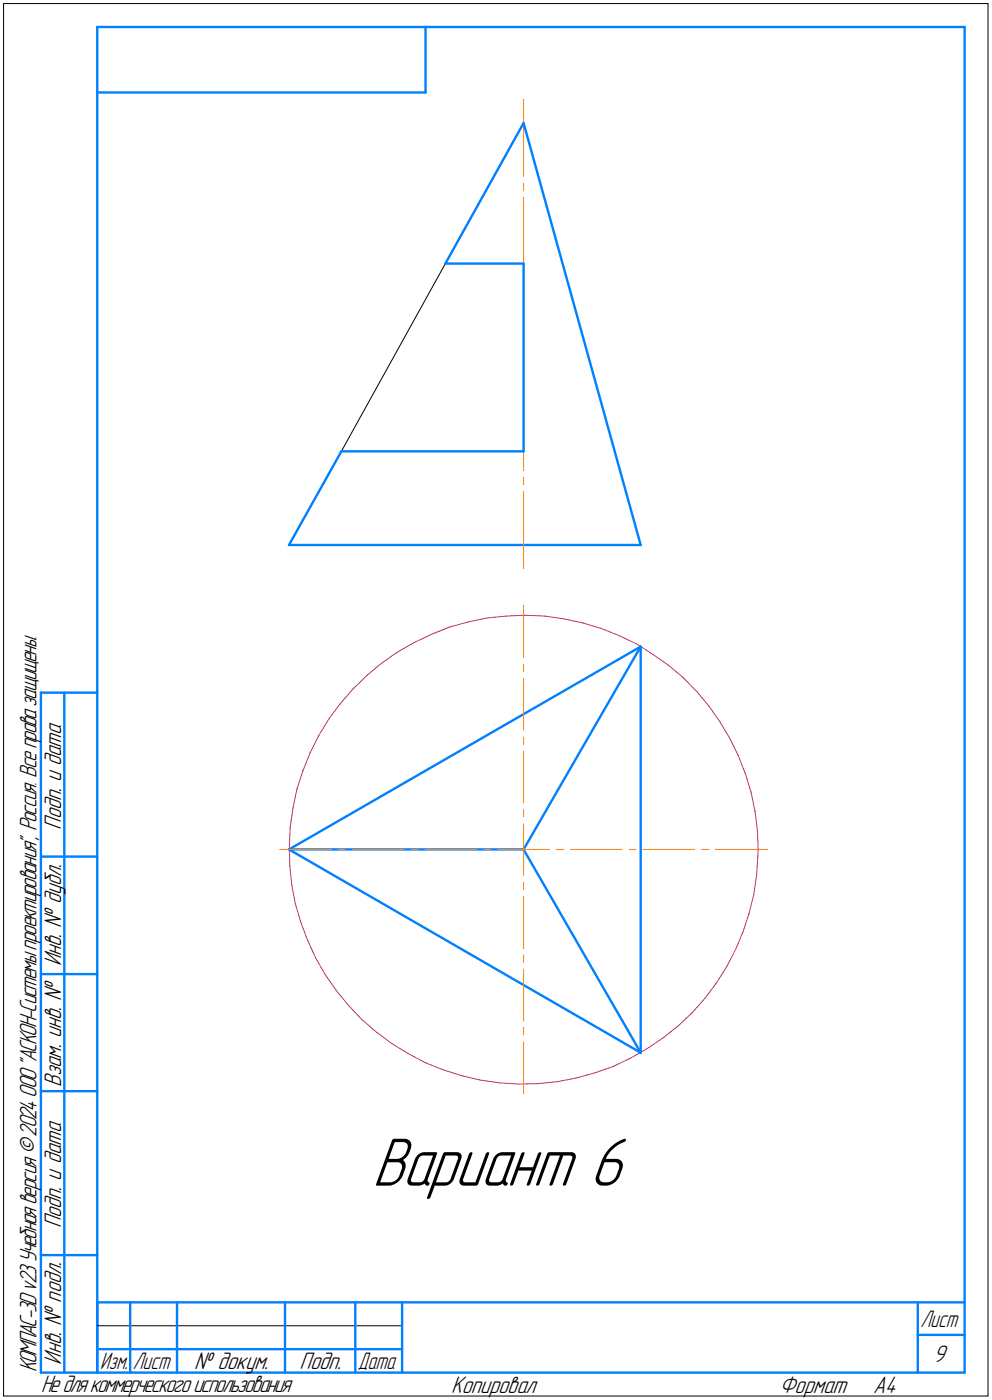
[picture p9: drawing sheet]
<svg xmlns="http://www.w3.org/2000/svg" width="212mm" height="299mm" viewBox="0 0 212 299" stroke-linecap="round" stroke-linejoin="round" font-family="sans-serif">
<g fill="none" stroke="#0080ff" stroke-width=".51">
<path d="M20.7 5.8v287zM20.7 5.8h185zM20.7 19.7h70.1zM90.8 5.8v13.9zM205.7 5.8v287zM111.7 26.2l-16.7 30zM111.7 26.2l25 90zM95 56.2h16.7zM111.7 56.2v40.1zM72.8 96.3l-11.2 19.9zM72.8 96.3h38.9zM61.6 116.2h75.1z"/>
<path d="M136.7 137.9v86.6zM136.7 137.9l-25 43.3zM8.7 147.7v145.1zM8.7 147.7h12zM13.7 147.7v145.1zM8.7 182.7h12zM61.6 181.2l75.1 43.3zM61.6 181.2l75.1-43.3zM61.6 181.2h50.1zM111.7 181.2l25 43.3zM8.7 207.8h12zM8.7 232.7h12z"/>
<path d="M8.7 267.7h12zM20.7 277.8h185zM20.7 277.8v15zM27.8 277.8v15zM37.8 277.8v15zM60.8 277.8v15zM75.8 277.8v15zM85.8 277.8v15zM195.7 277.8v15zM8.7 292.8h12zM20.7 292.8h185zM20.7 287.8h7.1z"/>
<path d="M27.8 287.8h10zM37.8 287.8h23zM60.8 287.8h15zM75.8 287.8h10zM195.7 284.7h10z"/>
</g>
<g fill="none" stroke="#ff8000" stroke-width=".21">
<path d="M111.7 39.1v1.5zM111.7 21.3v16.3zM111.7 42.2v16.3zM111.7 63v16.4zM111.7 60v1.6zM111.7 83.9v16.4zM111.7 80.9v1.6zM111.7 104.8v16.4zM111.7 101.9v1.4zM111.7 129.2v11zM111.7 141.7v1.6zM111.7 144.7v11z"/>
<path d="M111.7 157.2v1.5zM111.7 160.2v11zM111.7 172.7v1.5zM111.7 175.8v5.4zM59.7 181.2h11zM72.1 181.2h1.6zM75.2 181.2h11zM87.7 181.2h1.5zM90.7 181.2h11zM103.2 181.2h1.4zM106.2 181.2h5.5zM111.7 191.3v11z"/>
<path d="M111.7 188.2v1.5zM111.7 181.2v5.5zM111.7 181.2h5.5zM118.7 181.2h1.4zM121.7 181.2h11zM134.2 181.2h1.4zM137.2 181.2h11zM149.7 181.2h1.5zM152.7 181.2h11zM111.7 219.2v1.5zM111.7 206.8v11zM111.7 203.7v1.5z"/>
<path d="M111.7 222.2v11.1z"/>
</g>
<g fill="none" stroke="#c52b79" stroke-width=".21">
<path d="M84.8 139.1l3.5-2zM88.3 137.1l3.7-1.8zM92 135.3l3.8-1.5zM95.8 133.8l4-1.1zM99.8 132.7l4-.9zM103.8 131.8l4.1-.4zM107.9 131.4l4.1-.2zM112 131.2l4.2 .2zM116.2 131.4l4 .6zM120.2 132l4 .8zM124.2 132.8l4 1.2zM128.2 134l3.8 1.6z"/>
<path d="M132 135.6l3.7 1.7zM135.7 137.3l3.5 2.2zM139.2 139.5l3.4 2.4zM68 156.9l-1.9 3.7zM70.1 153.4l-2.1 3.5zM72.6 150.1l-2.5 3.3zM75.3 147l2.9-2.9zM75.3 147l-2.7 3.1zM78.2 144.1l3.2-2.6zM81.4 141.5l3.4-2.4zM142.6 141.9l3.1 2.6zM145.7 144.5l2.9 3z"/>
<path d="M148.6 147.5l2.6 3.1zM151.2 150.6l2.4 3.4zM153.6 154l2.1 3.6zM155.7 157.6l1.8 3.6zM61.9 176.4l-.2 4.1zM62.5 172.4l-.6 4zM63.3 168.3l-.8 4.1zM64.6 164.4l-1.3 3.9zM66.1 160.6l-1.5 3.8zM157.5 161.2l1.5 3.9zM159 165.1l1.2 3.9zM160.2 169l.8 4.1z"/>
<path d="M161 173.1l.5 4zM161.5 177.1l.2 4.1zM61.7 180.5l.1 4.2zM61.8 184.7l.4 4zM62.2 188.7l.8 4.1zM63 192.8l1.2 4zM64.2 196.8l1.4 3.8zM158.5 198.7l-1.6 3.8zM159.8 194.8l-1.3 3.9zM160.8 190.8l-1 4zM161.4 186.7l-.6 4.1zM161.6 182.6l-.2 4.1z"/>
<path d="M161.7 181.2l-.1 1.4zM65.6 200.6l1.7 3.7zM67.3 204.3l2 3.6zM69.3 207.9l2.4 3.3zM71.7 211.2l2.6 3.3zM74.3 214.5l2.8 2.9zM77.1 217.4l3.2 2.7zM144.6 218.9l3.1-2.9zM150.4 212.9l-2.7 3.1zM152.8 209.6l-2.4 3.3zM155 206.2l-2.2 3.4zM156.9 202.5l-1.9 3.7z"/>
<path d="M80.3 220.1l3.3 2.5zM83.6 222.6l3.4 2.1zM87 224.7l3.7 2zM90.7 226.7l3.8 1.5zM94.5 228.2l4 1.2zM98.5 229.4l3.9 1zM102.4 230.4l4.1 .6zM106.5 231l4.2 .2zM110.7 231.2l4-.1zM114.7 231.1l4.2-.4zM118.9 230.7l4-.7zM122.9 230l3.9-1.1z"/>
<path d="M126.8 228.9l3.9-1.4zM130.7 227.5l3.8-1.8zM134.5 225.7l3.5-2zM138 223.7l3.4-2.3zM141.4 221.4l3.2-2.5z"/>
</g>
<path d="M.8 .8v297zM.8 .8h209.9zM210.7 .8v297zM95 56.2l-22.2 40.1zM.8 297.8h209.9zM20.7 282.8h65.1z" fill="none" stroke="#000" stroke-width=".21"/>
<path d="M79.4 241.7h56.2zM79.4 241.8h56.2zM79.4 241.9h56.2zM79.4 242h56.2zM79.4 242.1h56.2zM79.4 242.1h56.2zM79.4 242.2h56.2zM79.4 242.3h56.2zM79.4 242.4h56.2zM79.4 242.5h56.2zM79.4 242.6h56.2zM79.4 242.7h56.2zM79.4 242.7h56.2zM79.4 242.8h56.2zM79.4 242.9h56.2zM79.4 243h56.2zM79.4 243.1h56.2zM79.4 243.2h56.2zM79.4 243.2h56.2zM79.4 243.3h56.2zM79.4 243.4h56.2zM79.4 243.5h56.2zM79.4 243.6h56.2zM79.4 243.7h56.2zM79.4 243.8h56.2zM79.4 243.8h56.2zM79.4 243.9h56.2zM79.4 244h56.2zM79.4 244.1h56.2zM79.4 244.2h56.2zM79.4 244.3h56.2zM79.4 244.3h56.2zM79.4 244.4h56.2zM79.4 244.5h56.2zM79.4 244.6h56.2zM79.4 244.7h56.2zM79.4 244.8h56.2zM79.4 244.9h56.2zM79.4 244.9h56.2zM79.4 245h56.2zM79.4 245.1h56.2zM79.4 245.2h56.2zM79.4 245.3h56.2zM79.4 245.4h56.2zM79.4 245.4h56.2zM79.4 245.5h56.2zM79.4 245.6h56.2zM79.4 245.7h56.2zM79.4 245.8h56.2zM79.4 245.9h56.2zM79.4 246h56.2zM79.4 246h56.2zM79.4 246.1h56.2zM79.4 246.2h56.2zM79.4 246.3h56.2zM79.4 246.4h56.2zM79.4 246.5h56.2zM79.4 246.5h56.2zM79.4 246.6h56.2zM79.4 246.7h56.2zM79.4 246.8h56.2zM79.4 246.9h56.2zM79.4 247h56.2zM79.4 247.1h56.2zM79.4 247.1h56.2zM79.4 247.2h56.2zM79.4 247.3h56.2zM79.4 247.4h56.2zM79.4 247.5h56.2zM79.4 247.6h56.2zM79.4 247.6h56.2zM79.4 247.7h56.2zM79.4 247.8h56.2zM79.4 247.9h56.2zM79.4 248h56.2zM79.4 248.1h56.2zM79.4 248.2h56.2zM79.4 248.2h56.2zM79.4 248.3h56.2zM79.4 248.4h56.2zM79.4 248.5h56.2zM79.4 248.6h56.2zM79.4 248.7h56.2zM79.4 248.8h56.2zM79.4 248.8h56.2zM79.4 248.9h56.2zM79.4 249h56.2zM79.4 249.1h56.2zM79.4 249.2h56.2zM79.4 249.3h56.2zM79.4 249.3h56.2zM79.4 249.4h56.2zM79.4 249.5h56.2zM79.4 249.6h56.2zM79.4 249.7h56.2zM79.4 249.8h56.2zM79.4 249.9h56.2zM79.4 249.9h56.2zM79.4 250h56.2zM79.4 250.1h56.2zM79.4 250.2h56.2zM79.4 250.3h56.2zM79.4 250.4h56.2zM79.4 250.4h56.2zM79.4 250.5h56.2zM79.4 250.6h56.2zM79.4 250.7h56.2zM79.4 250.8h56.2zM79.4 250.9h56.2zM79.4 251h56.2zM79.4 251h56.2zM79.4 251.1h56.2zM79.4 251.2h56.2zM79.4 251.3h56.2zM79.4 251.4h56.2zM79.4 251.5h56.2zM79.4 251.5h56.2zM79.4 251.6h56.2zM79.4 251.7h56.2zM79.4 251.8h56.2zM79.4 251.9h56.2zM79.4 252h56.2zM79.4 252.1h56.2zM79.4 252.1h56.2zM79.4 252.2h56.2zM79.4 252.3h56.2zM79.4 252.4h56.2zM79.4 252.5h56.2zM79.4 252.6h56.2zM79.4 252.6h56.2zM79.4 252.7h56.2zM79.4 252.8h56.2zM79.4 252.9h56.2zM79.4 253h56.2zM79.4 253.1h56.2zM79.4 253.2h56.2zM79.4 253.2h56.2zM79.4 253.3h56.2zM79.4 253.4h56.2zM79.4 253.5h56.2zM79.4 253.6h56.2zM79.4 253.7h56.2zM79.4 253.7h56.2zM79.4 253.8h56.2zM79.4 253.9h56.2zM79.4 254h56.2zM79.4 254.1h56.2zM79.4 254.2h56.2zM79.4 254.3h56.2zM79.4 254.3h56.2zM79.4 254.4h56.2zM79.4 254.5h56.2zM79.4 254.6h56.2zM79.4 254.7h56.2zM79.4 254.8h56.2zM79.4 254.8h56.2zM79.4 254.9h56.2zM79.4 255h56.2zM79.4 255.1h56.2zM79.4 255.2h56.2zM79.4 255.3h56.2zM79.4 255.4h56.2zM79.4 255.4h56.2zM79.4 255.5h56.2zM79.4 255.6h56.2zM79.4 255.7h56.2zM79.4 255.8h56.2zM79.4 255.9h56.2z" fill="#fff" stroke="#fff" stroke-width=".21"/>
<text font-size="15.6" x="79.4" y="252.9">Вариант 6</text>
<g font-size="5.4">
<text x="13" y="177" transform="rotate(-90 13 177)">Подп. и дата</text>
<text x="13" y="206.1" transform="rotate(-90 13 206.1)">Инв. № дубл.</text>
<text x="13" y="231.8" transform="rotate(-90 13 231.8)">Взам. инв. №</text>
<text x="13" y="262" transform="rotate(-90 13 262)">Подп. и дата</text>
<text x="7.7" y="292.8" transform="rotate(-90 7.7 292.8)">КОМПАС-3Dv23Учебнаяверсия©2024ООО&quot;АСКОН-Системыпроектирования&quot;, Россия. Всеправазащищены.</text>
<text x="13" y="291.1" transform="rotate(-90 13 291.1)">Инв. № подл.</text>
<text x="41.4" y="292">№ докум.</text>
<text x="63.9" y="292">Подп.</text>
<text x="199" y="290.5">9</text>
<text x="8.8" y="297">Недлякоммерческогоиспользования</text>
<text x="96.3" y="297">Копировал</text>
<text x="166.2" y="297">Формат</text>
<text x="186.3" y="297">A4</text>
</g>
<g font-size="5.3">
<text x="196.4" y="283">Лист</text>
<text x="21.4" y="292">Изм.</text>
<text x="28.4" y="292">Лист</text>
<text x="76.4" y="292">Дата</text>
</g>
</svg>
